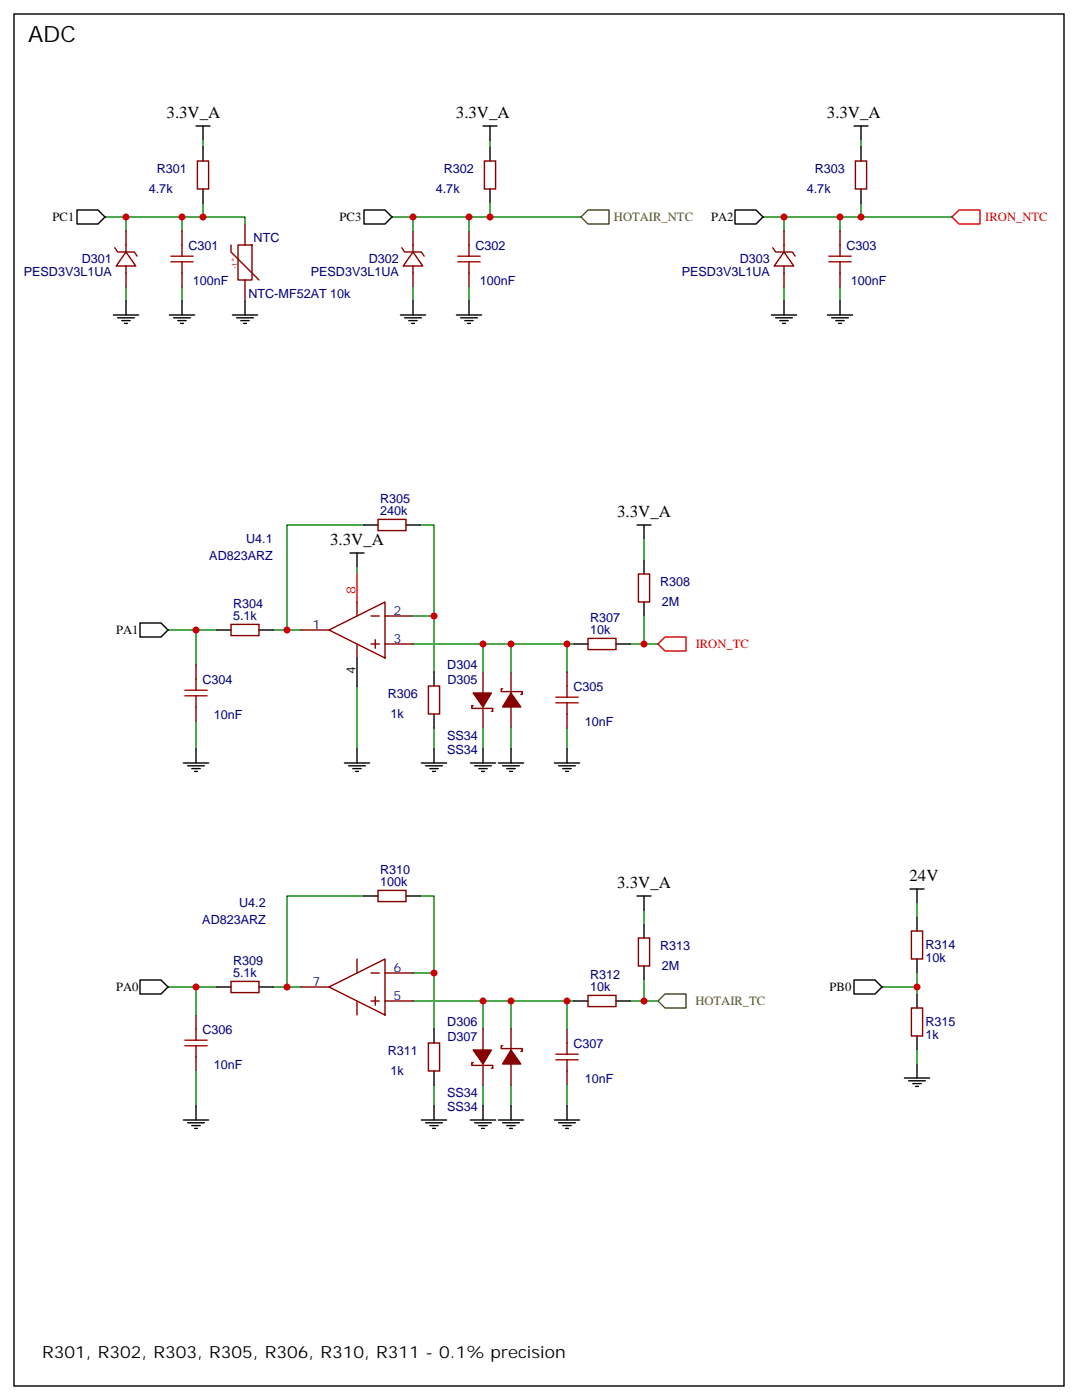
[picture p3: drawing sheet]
<svg xmlns="http://www.w3.org/2000/svg" width="272mm" height="353mm" viewBox="0 0 272 353" stroke-linecap="round" stroke-linejoin="round" font-family="sans-serif">
<g fill="none" stroke="#000" stroke-width=".35">
<path d="M3.5 3.5h264.6v345.7h-264.6zM49.4 31.8h3.5M51.2 31.8v3.5M51.2 37v3.6M121.7 31.8h3.5M123.5 31.8v3.5M123.5 37v3.6M215.2 31.8h3.5M217 31.8v3.5M217 37v3.6M19.4 52.9h5.3l1.8 1.8-1.8 1.7h-5.3zM51.2 47.6v3.6"/>
<path d="M91.7 52.9h5.3l1.8 1.8-1.8 1.7h-5.3zM123.5 47.6v3.6M185.2 52.9h5.3l1.8 1.8-1.8 1.7h-5.3zM217 47.6v3.6M28.6 79.4h6.3M31.7 75.8v3.6M42.7 79.4h6.3M45.9 75.8v3.6M58.6 79.4h6.3M61.7 75.8v3.6M100.9 79.4h6.3M104.1 75.8v3.6"/>
<path d="M115 79.4h6.4M118.2 75.8v3.6M194.4 79.4h6.3M197.6 75.8v3.6M208.5 79.4h6.3M211.7 75.8v3.6M29.6 80.1h4.3M30.7 80.8h2.1M31.4 81.5h.7M43.7 80.1h4.3M44.8 80.8h2.1M45.5 81.5h.7"/>
<path d="M59.6 80.1h4.3M60.7 80.8h2.1M61.4 81.5h.7M102 80.1h4.2M103 80.8h2.1M103.7 81.5h.7M116.1 80.1h4.2M117.1 80.8h2.1M117.8 81.5h.7M195.4 80.1h4.3M196.5 80.8h2.1M197.2 81.5h.7"/>
<path d="M209.5 80.1h4.3M210.6 80.8h2.1M211.3 81.5h.7M88.2 139.3h3.5M90 139.3v3.6M91.7 132.3h3.5M102.3 132.3h3.5M160.5 132.3h3.5M162.3 132.3v3.5M35.3 157h5.3l1.7 1.8-1.7 1.7h-5.3zM54.7 158.8h3.5M65.3 158.8h3.5"/>
<path d="M162.3 141.1v3.5M162.3 151.7v3.5M90 165.8v7.1M109.4 169.3v3.6M109.4 179.9v3.5M144.6 162.3h3.6M155.2 162.3h3.5M46.2 192.3h6.4M47.3 193h4.2M48.3 193.7h2.1M49 194.4h.7M49.4 188.7v3.6"/>
<path d="M86.8 192.3h6.3M87.8 193h4.3M88.9 193.7h2.1M89.6 194.4h.7M90 188.7v3.6M106.2 192.3h6.3M107.2 193h4.3M108.3 193.7h2.1M109 194.4h.7M109.4 188.7v3.6M118.5 192.3h6.4M119.6 193h4.2"/>
<path d="M120.6 193.7h2.2M121.4 194.4h.7M121.7 188.7v3.6M125.6 192.3h6.3M126.6 193h4.3M127.7 193.7h2.1M128.4 194.4h.7M128.8 188.7v3.6M139.7 192.3h6.3M140.8 193h4.2M141.8 193.7h2.1M142.5 194.4h.7"/>
<path d="M142.9 188.7v3.6M91.7 225.8h3.5M102.3 225.8h3.5M160.5 225.8h3.5M162.3 225.8v3.5M162.3 232.8v3.6M229.3 224h3.5M231.1 224v3.5M231.1 231.1v3.5M35.3 246.9h5.3l1.7 1.8-1.7 1.8h-5.3zM54.7 248.7h3.5M65.3 248.7h3.5"/>
<path d="M109.4 259.3v3.5M144.6 252.2h3.6M155.2 252.2h3.5M162.3 243.4v3.5M215.2 246.9h5.3l1.7 1.8-1.7 1.8h-5.3zM231.1 241.7v3.5M231.1 250.5v3.5M49.4 278.7v3.5M109.4 269.9v3.5M109.4 278.7v3.5M121.7 278.7v3.5M128.8 278.7v3.5"/>
<path d="M142.9 278.7v3.5M227.9 271.6h6.3M229 272.3h4.2M230 273.1h2.1M230.7 273.8h.7M231.1 261.1v3.5M231.1 268.1v3.5M46.2 282.2h6.4M47.3 282.9h4.2M48.3 283.6h2.1M49 284.3h.7M106.2 282.2h6.3"/>
<path d="M107.2 282.9h4.3M108.3 283.6h2.1M109 284.3h.7M118.5 282.2h6.4M119.6 282.9h4.2M120.6 283.6h2.2M121.4 284.3h.7M125.6 282.2h6.3M126.6 282.9h4.3M127.7 283.6h2.1M128.4 284.3h.7M139.7 282.2h6.3"/>
<path d="M140.8 282.9h4.2M141.8 283.6h2.1M142.5 284.3h.7"/>
</g>
<g fill="none" stroke="#870000" stroke-width=".35">
<path d="M31.7 58.2v5.3M45.9 58.2v3.5M49.7 40.6h2.9v7h-2.9zM61.7 56.4v5.3M104.1 58.2v5.3M118.2 58.2v3.5M122.1 40.6h2.8v7h-2.8zM197.6 58.2v5.3M211.7 58.2v3.5M215.5 40.6h2.9v7h-2.9zM28.9 62.4l.7 1.1h4.3l.7 1.1M31.7 63.5l2.5 3.5h-4.9z"/>
<path d="M31.7 67v5.3M45.9 68.8v3.5M58.2 61.7v1.8l7.1 7.1M60 61.7h3.5v8.9h-3.5zM61.7 70.6v5.2M101.2 62.4l.8 1.1h4.2l.7 1.1M104.1 63.5l2.4 3.5h-4.9zM104.1 67v5.3M118.2 68.8v3.5M194.7 62.4l.7 1.1h4.3l.7 1.1M197.6 63.5l2.4 3.5h-4.9zM197.6 67v5.3"/>
<path d="M211.7 68.8v3.5M95.2 130.9h7.1v2.8h-7.1zM58.2 157.3h7.1v2.9h-7.1zM75.8 158.8h7.1M82.9 158.8l14.1-7.1v14.1zM90 151.7v3.5M93.5 155.2h2.1M97 155.2h7.1M160.9 144.6h2.8v7.1h-2.8zM49.4 167.6v3.5M49.4 178.2v3.5M90 162.3v3.5"/>
<path d="M93.5 162.3h2.1M94.5 161.2v2.1M97 162.3h7.1M107.9 172.9h2.9v7h-2.9zM119.2 177.8h-.3v.7h5.3v.7h-.4M121.7 169.3v5.3M121.7 178.2v5.2M126.6 173.6h-.3v.7h5.3v.7h-.4M128.8 169.3v5.3M128.8 178.2v5.2M142.9 169.3v3.6M142.9 179.9v3.5"/>
<path d="M148.2 160.9h7v2.8h-7zM95.2 224.4h7.1v2.8h-7.1zM160.9 236.4h2.8v7h-2.8zM229.7 234.6h2.8v7.1h-2.8zM49.4 255.8v3.5M58.2 247.3h7.1v2.8h-7.1zM75.8 248.7h7.1M82.9 248.7l14.1-7v14.1zM90 241.7v3.5M90 252.2v3.6M93.5 245.2h2.1M93.5 252.2h2.1"/>
<path d="M94.5 251.2v2.1M97 245.2h7.1M97 252.2h7.1M121.7 259.3v5.3M128.8 259.3v5.3M142.9 259.3v3.5M148.2 250.8h7v2.8h-7zM229.7 254h2.8v7.1h-2.8zM49.4 266.3v3.6M107.9 262.8h2.9v7.1h-2.9zM119.2 267.8h-.3v.7h5.3v.7h-.4M121.7 268.1v5.3"/>
<path d="M126.6 263.5h-.3v.7h5.3v.7h-.4M128.8 268.1v5.3M142.9 269.9v3.5"/>
</g>
<g fill="none" stroke="#a10000" stroke-width=".35">
<path d="M43 66h5.7M43 64.6h5.7M45.9 61.7v2.9M45.9 66v2.8M115.4 66h5.6M115.4 64.6h5.6M118.2 61.7v2.9M118.2 66v2.8M208.8 66h5.7M208.8 64.6h5.7M211.7 61.7v2.9M211.7 66v2.8"/>
<path d="M46.6 175.3h5.6M46.6 173.9h5.6M49.4 171.1v2.8M49.4 175.3v2.9M140.1 177.1h5.6M140.1 175.7h5.6M142.9 172.9v2.8M142.9 177.1v2.8M49.4 259.3v2.8M46.6 263.5h5.6M46.6 262.1h5.6M49.4 263.5v2.8"/>
<path d="M140.1 267.1h5.6M140.1 265.6h5.6M142.9 262.8v2.8M142.9 267.1v2.8"/>
</g>
<g fill="none" stroke="#008700" stroke-width=".35">
<path d="M51.2 35.3v1.7M123.5 35.3v1.7M217 35.3v1.7M31.7 54.7v3.5M45.9 54.7v3.5M51.2 51.2v3.5h-24.7M51.2 54.7h10.5v1.7M104.1 54.7v3.5M118.2 54.7v3.5M123.5 51.2v3.5h-24.7M123.5 54.7h22.9M197.6 54.7v3.5"/>
<path d="M211.7 54.7v3.5M217 54.7h22.9M217 51.2v3.5h-24.7M31.7 72.3v3.5M45.9 72.3v3.5M104.1 72.3v3.5M118.2 72.3v3.5M197.6 72.3v3.5M211.7 72.3v3.5M91.7 132.3h-19.4v26.5M105.8 132.3h3.6v37M162.3 135.8v5.3"/>
<path d="M42.3 158.8h12.4M49.4 158.8v8.8M68.8 158.8h7M90 142.9v1.7M104.1 155.2h5.3M162.3 155.2v7.1M90 172.9v15.8M104.1 162.3h40.5M121.7 162.3v7M128.8 162.3v7M142.9 162.3v7M158.7 162.3h7.1"/>
<path d="M49.4 181.7v7M109.4 183.4v5.3M121.7 183.4v5.3M128.8 183.4v5.3M142.9 183.4v5.3M91.7 225.8h-19.4v22.9M105.8 225.8h3.6v19.4M162.3 229.3v3.5M231.1 227.5v3.6M42.3 248.7h12.4M49.4 248.7v7.1M68.8 248.7h7"/>
<path d="M104.1 245.2h5.3v14.1M104.1 252.2h40.5M121.7 252.2v7.1M128.8 252.2v7.1M142.9 252.2v7.1M158.7 252.2h7.1M162.3 246.9v5.3M222.2 248.7h8.9M231.1 245.2v5.3M49.4 269.9v8.8M109.4 273.4v5.3M121.7 273.4v5.3"/>
<path d="M128.8 273.4v5.3M142.9 273.4v5.3M231.1 264.6v3.5"/>
</g>
<g fill="#870000" stroke="#870000" stroke-width=".35">
<path d="M128.8 174.6l2.4 3.6h-4.6z"/>
<path d="M119.2 174.6h4.6l-2.1 3.6z"/>
<path d="M128.8 264.6l2.4 3.5h-4.6z"/>
<path d="M119.2 264.6h4.6l-2.1 3.5z"/>
</g>
<path d="M148.2 52.9h5.3v3.5h-5.3l-1.8-1.7zM167.6 250.5h5.3v3.5h-5.3l-1.8-1.8z" fill="none" stroke="#660" stroke-width=".35"/>
<path d="M241.7 52.9h5.2v3.5h-5.2l-1.8-1.7zM90 144.6v7.1M167.6 160.5h5.3v3.5h-5.3l-1.8-1.7z" fill="none" stroke="#f00" stroke-width=".35"/>
<g fill="#c00">
<circle cx="123.5" cy="54.7" r=".88"/>
<circle cx="118.2" cy="54.7" r=".88"/>
<circle cx="49.4" cy="158.7" r=".88"/>
<circle cx="128.8" cy="162.3" r=".88"/>
<circle cx="142.9" cy="162.3" r=".88"/>
<circle cx="121.7" cy="162.3" r=".88"/>
<circle cx="142.9" cy="252.2" r=".88"/>
<circle cx="49.4" cy="248.7" r=".88"/>
<circle cx="72.3" cy="248.7" r=".88"/>
<circle cx="72.3" cy="158.7" r=".88"/>
<circle cx="104.1" cy="54.7" r=".88"/>
<circle cx="109.4" cy="155.2" r=".88"/>
<circle cx="109.4" cy="245.2" r=".88"/>
<circle cx="31.8" cy="54.7" r=".88"/>
<circle cx="45.9" cy="54.7" r=".88"/>
<circle cx="121.7" cy="252.2" r=".88"/>
<circle cx="128.8" cy="252.2" r=".88"/>
<circle cx="162.3" cy="162.3" r=".88"/>
<circle cx="162.3" cy="252.2" r=".88"/>
<circle cx="197.6" cy="54.7" r=".88"/>
<circle cx="211.7" cy="54.7" r=".88"/>
<circle cx="217" cy="54.7" r=".88"/>
<circle cx="231.1" cy="248.7" r=".88"/>
<circle cx="51.2" cy="54.7" r=".88"/>
</g>
<text font-size="5.6" x="7.1" y="10.6">ADC</text>
<g font-size="4.2">
<text x="42" y="29.7">3.3V_A</text>
<text x="114.9" y="29.7">3.3V_A</text>
<text x="208.4" y="29.7">3.3V_A</text>
<text x="155.5" y="130.2">3.3V_A</text>
<text x="83.2" y="137.2">3.3V_A</text>
<text x="229.2" y="221.9">24V</text>
<text x="155.5" y="223.7">3.3V_A</text>
<text x="10.6" y="342.2">R301, R302, R303, R305, R306, R310, R311 - 0.1% precision</text>
</g>
<g font-size="3.2" fill="#000080">
<text x="39.5" y="43.5">R301</text>
<text x="111.8" y="43.5">R302</text>
<text x="205.3" y="43.5">R303</text>
<text x="37.5" y="48.8">4.7k</text>
<text x="109.8" y="48.8">4.7k</text>
<text x="203.3" y="48.8">4.7k</text>
<text x="47.5" y="62.9">C301</text>
<text x="63.9" y="61.1">NTC</text>
<text x="119.8" y="62.9">C302</text>
<text x="213.3" y="62.9">C303</text>
<text x="6" y="69.6">PESD3V3L1UA</text>
<text x="20.6" y="66.4">D301</text>
<text x="48.6" y="71.7">100nF</text>
<text x="78.3" y="69.6">PESD3V3L1UA</text>
<text x="93" y="66.4">D302</text>
<text x="120.9" y="71.7">100nF</text>
<text x="171.8" y="69.6">PESD3V3L1UA</text>
<text x="186.4" y="66.4">D303</text>
<text x="214.4" y="71.7">100nF</text>
<text x="62.6" y="75.2">NTC-MF52AT 10k</text>
<text x="95.8" y="129.8">240k</text>
<text x="95.8" y="126.7">R305</text>
<text x="62" y="137">U4.1</text>
<text x="52.7" y="141.1">AD823ARZ</text>
<text x="166.3" y="147.5">R308</text>
<text x="58.7" y="153.1">R304</text>
<text x="166.8" y="152.8">2M</text>
<text x="58.7" y="156.3">5.1k</text>
<text x="148.7" y="159.8">10k</text>
<text x="148.7" y="156.6">R307</text>
<text x="51" y="172.3">C304</text>
<text x="112.7" y="168.7">D304</text>
<text x="112.8" y="172.2">D305</text>
<text x="97.7" y="175.8">R306</text>
<text x="144.5" y="174">C305</text>
<text x="53.9" y="181.1">10nF</text>
<text x="98.4" y="181">1k</text>
<text x="147.4" y="182.8">10nF</text>
<text x="112.7" y="186.4">SS34</text>
<text x="112.7" y="189.9">SS34</text>
<text x="95.8" y="220.1">R310</text>
<text x="95.8" y="223.3">100k</text>
<text x="51" y="232.8">AD823ARZ</text>
<text x="60.3" y="228.7">U4.2</text>
<text x="166.3" y="239.3">R313</text>
<text x="233.2" y="239.3">R314</text>
<text x="58.7" y="243.1">R309</text>
<text x="166.8" y="244.5">2M</text>
<text x="233.2" y="242.4">10k</text>
<text x="58.7" y="246.2">5.1k</text>
<text x="148.7" y="249.8">10k</text>
<text x="148.7" y="246.6">R312</text>
<text x="51" y="260.5">C306</text>
<text x="112.7" y="258.7">D306</text>
<text x="112.8" y="262.2">D307</text>
<text x="144.5" y="264">C307</text>
<text x="233.2" y="261.8">1k</text>
<text x="233.2" y="258.7">R315</text>
<text x="53.9" y="269.3">10nF</text>
<text x="97.7" y="265.7">R311</text>
<text x="98.4" y="271">1k</text>
<text x="147.4" y="272.8">10nF</text>
<text x="112.7" y="276.3">SS34</text>
<text x="112.7" y="279.8">SS34</text>
</g>
<g font-size="3.2">
<text x="13.3" y="55.7">PC1</text>
<text x="85.6" y="55.7">PC3</text>
<text x="179.2" y="55.7">PA2</text>
<text x="29.3" y="159.8">PA1</text>
<text x="89.6" y="169.9" transform="rotate(-90 89.6 169.9)">4</text>
<text x="29.3" y="249.8">PA0</text>
<text x="209.1" y="249.8">PB0</text>
</g>
<g font-size="3.2" fill="#660">
<text x="154.7" y="55.8">HOTAIR_NTC</text>
<text x="175.2" y="253.4">HOTAIR_TC</text>
</g>
<g font-size="3.2" fill="#f00">
<text x="248.3" y="55.8">IRON_NTC</text>
<text x="89.6" y="149.6" transform="rotate(-90 89.6 149.6)">8</text>
<text x="175.3" y="163.4">IRON_TC</text>
</g>
<g font-size="3.2" fill="#00f">
<text x="99.1" y="154.9">2</text>
<text x="78.8" y="158.4">1</text>
<text x="99.1" y="161.9">3</text>
<text x="99.1" y="244.8">6</text>
<text x="78.8" y="248.4">7</text>
<text x="99.1" y="251.9">5</text>
</g>
<text font-size="1.8" fill="#800" x="59.7" y="67.9" transform="rotate(-90 59.7 67.9)">-t</text>
</svg>
